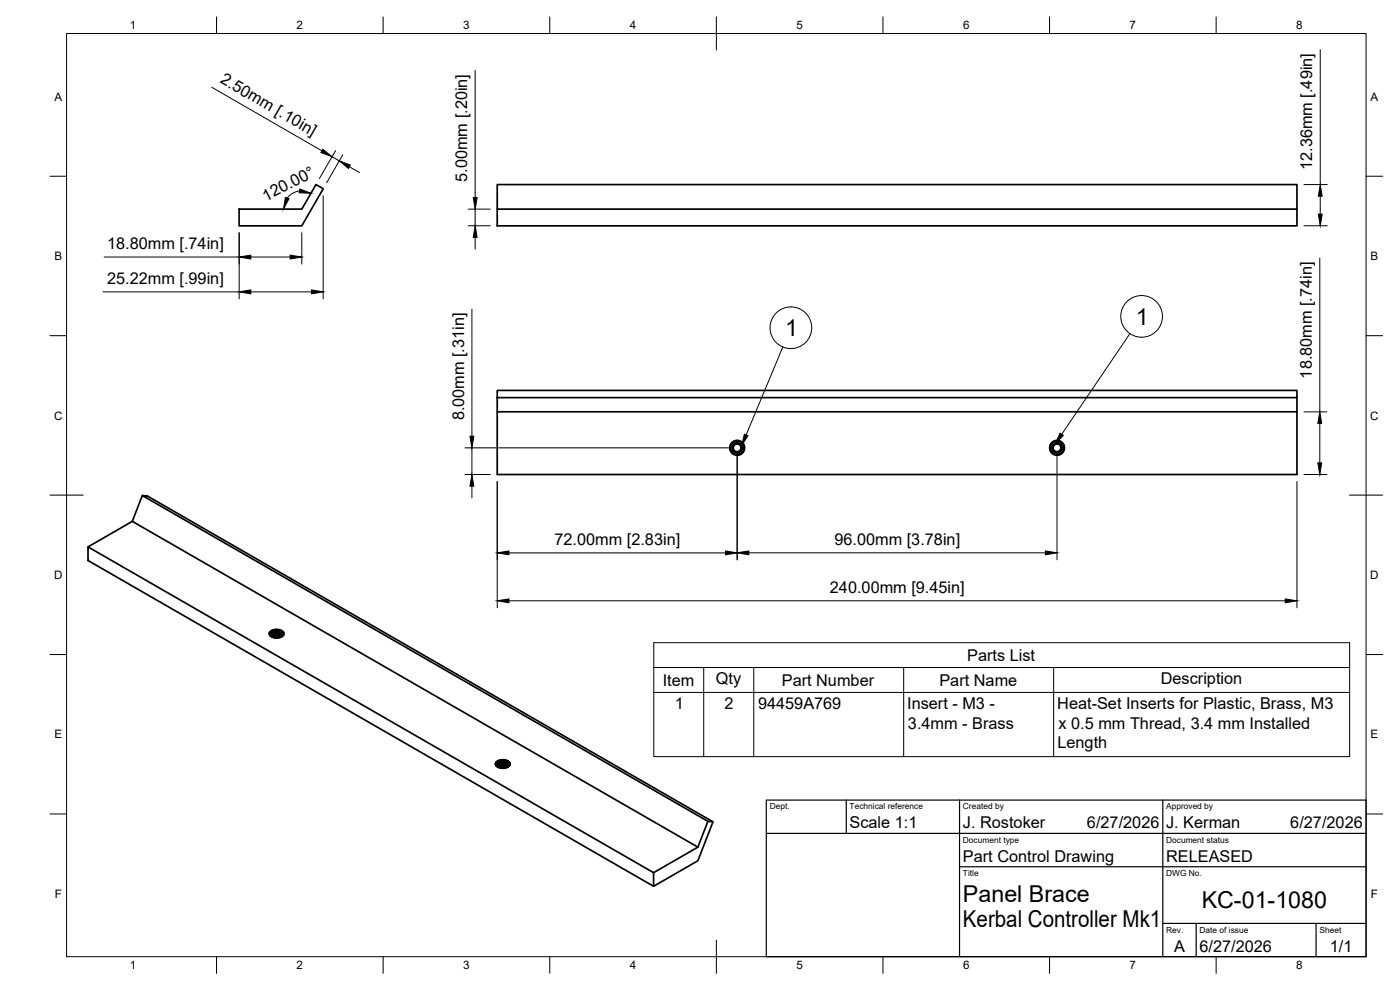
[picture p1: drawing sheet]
<svg xmlns="http://www.w3.org/2000/svg" width="420mm" height="297mm" viewBox="0 0 420 297" stroke-linecap="round" stroke-linejoin="round" font-family="sans-serif">
<!-- layer: Visible -->
<g fill="none" stroke="#000" stroke-width=".51">
<path d="M71.8 62.7h18.8l4.2-7.3 2.2 1.2-6.4 11.2h-18.8zM149.2 62.7h240v5.1h-240zM149.2 62.7v-7.3h240v7.3M149.2 117.1h240v2.2h-240zM149.2 119.3v4.3h240v18.8h-240v-18.8M389.2 119.3v4.3M222.3 134.9l-.7 .6M222.6 134.9l-.4 .6-.6 .3-1.3-.3-.4-1.1 .2-.7 .4-.4 .9-.2 .9 .6v1.2l.1-.8-.6-.8h-1l-.7 .6-.1 .6 .4 .7 .5 .3h.7M222.6 134.9v-1.2l-.1 1.2-.9 .6M318.3 134.9v-1.1l-.7-.7-1.2 .2-.5 .7 .1 1 .5 .6 .9 .2 .7-.3a1.44 1.44 0 0 0 .5-1.8l-.1 1.2-.9 .6M318.3 134.9l.1-.7-.4-.7-1-.3-.6 .3-.3 .7 .1 .7 .6 .6h.8M318.3 134.9l-.7 .6"/>
<path d="M39.7 156.4l-13.3 7.7M42.7 148.7l-3 7.7 169.7 97.8-13.2 7.6M26.4 164.1l169.8 97.7v4.1l-169.8-97.7zM81.1 189.5a2.82 2.82 0 0 1 4.1 .5 2.34 2.34 0 0 1-3.4 1.2l-.9-.7-.1-.5zM81.2 189.6a2.63 2.63 0 0 1 3.8 .4 1.79 1.79 0 0 1-2.5 1.3 1.15 1.15 0 0 1-1.2-.5 1.15 1.15 0 0 1-.1-1.2zM81.6 189.7a2.01 2.01 0 0 1 2.9 .3 1.72 1.72 0 0 1-2.9 .5zM81.8 190.5l.4-.4 .7-.1 .9 .2 .3 .4M81.9 190.7l1.1-.4 1 .5-.9-.4zM82.2 190.9h1.5h-1.5M82.4 190.9h1M82.4 190.5h1M82.4 190.1h1"/>
<path d="M83.7 189.7l-1.1-.1-.7 .2M84.2 190.6l-.5-.5-.9-.2-.9 .4v.5l-.3-.6 .6-.5 1.3-.1 .7 .6-.3 .6M84.4 190.5l-.4 .3M84.4 190.4l-.3 .4M148.9 228.6a2.82 2.82 0 0 1 4.2 .5 2.34 2.34 0 0 1-3.4 1.2l-.9-.7-.1-.5zM149.1 228.7a2.63 2.63 0 0 1 3.8 .4 1.79 1.79 0 0 1-2.5 1.2 1.15 1.15 0 0 1-1.2-.4 1.15 1.15 0 0 1-.1-1.2zM149.5 228.8a2.01 2.01 0 0 1 2.9 .3 1.72 1.72 0 0 1-2.9 .5zM149.7 229.6l.5-.4 .8-.1 .6 .2 .4 .4-.4-.5-.7-.2-1 .3-.2 .2 .1 .4-.3-.4 .4-.6 1.1-.2 1.1 .5v.4l-.3 .3M149.8 229.8l.5-.3h.7l.9 .4M149.8 229.8l1.2-.3 .9 .4M150.1 230l.9-.1 .6 .1M150.1 230h1.4"/>
<path d="M150.2 230h1.1M150.2 229.6h1.1M150.2 229.2h1.1M151.6 228.8l-1-.1-.8 .2M152 229.9l.3-.3zM209.4 254.2l3-7.8-169.7-97.7 1.5 .1 169.8 97.8-4.6 11.7-13.2 7.6M212.4 246.4l1.6 .2"/>
<circle cx="221.2" cy="134.4" r="1.53"/>
<circle cx="221.2" cy="134.4" r="2.21"/>
<circle cx="221.2" cy="134.4" r="2"/>
<circle cx="317.2" cy="134.4" r="1.53"/>
<circle cx="317.2" cy="134.4" r="2.21"/>
<circle cx="317.2" cy="134.4" r="2"/>
</g>
<!-- layer: BORDER -->
<g fill="none" stroke="#000" stroke-width=".3">
<path d="M20 10.1h390v276.9h-390zM65 5.1v5M115 5.1v5M165 5.1v5M215 5.1v10M265 5.1v5M315 5.1v5M365 5.1v5M15 52.9h5M410 52.9h5M15 100.7h5M410 100.7h5"/>
<path d="M15 148.6h10M405 148.6h10M15 196.4h5M410 196.4h5M15 244.2h5M410 244.2h5M65 287v5M115 287v5M165 287v5M215 282.1v9.9M265 287v5M315 287v5"/>
<path d="M365 287v5"/>
</g>
<!-- layer: TITLEBLOCK -->
<path d="M230 240.1h180v46.9h-180zM230 250h180M254 240.1v9.9M288 240.1v46.9M349 240.1v46.9M288 260.1h122M349 277.1h61M359 277.1v9.9M395 277.1v9.9" fill="none" stroke="#000" stroke-width=".36"/>
<!-- layer: FD_Dimensions -->
<g fill="none" stroke="#000" stroke-width=".3">
<path d="M396.2 14.9v40.5M63.6 26.2l33 19.1M142.6 21.1v38.2M89.9 57.3l-1.8 .5-1.9 1.6M97 58.7v31M99.7 47l2.1 1.3M100.7 45.2l-4.8 8.4M102.9 46.4l-4.9 8.4M104.8 50l3.1 1.8M391.3 55.4h7M396.2 58.9v5.3M31.3 77.1h40.5"/>
<path d="M71.8 69.8v19.9M75.3 77.1h11.8M90.6 69.8v9.4M140.5 67.7h6.6M140.5 62.7h6.6M142.6 62.7v5M142.6 71.2v3.5M391.3 67.7h7M396.1 77.4v46.2M30.9 87.6h40.9M75.3 87.6h18.2M141.6 92.8v38.1"/>
<path d="M139.5 134.4h79.6M141.6 134.4v8M221.2 136.5v31.5M317.2 136.5v31.5M391.3 123.6h6.9M396.1 127.1v11.8M139.5 142.4h7.6M141.6 145.9v3.5M149.2 144.5v37.9M389.2 144.5v37.9M391.3 142.4h6.9M152.7 165.9h65"/>
<path d="M224.7 165.9h89M152.7 180.3h233"/>
</g>
<g fill="#000" stroke="#000" stroke-width=".3">
<path d="M85.6 59.2l1.1 .4-1.6 3.1zM90 56.7l3.3 1.3-3.5-.1zM96.9 44.8l2.8 2.2-3.4-1.2zM101.8 48.3l3.3 1.2-.5 1zM142 59.3h1.2l-.6 3.4zM396.2 55.4l.6 3.5h-1.2zM71.8 77.1l3.5-.6v1.2zM87.1 76.5l3.5 .6-3.5 .6zM142.6 67.7l.6 3.5h-1.2zM395.6 64.2h1.2l-.6 3.5zM71.8 87.6l3.5-.6v1.2zM93.5 87l3.5 .6-3.5 .6z"/>
<path d="M141 130.9h1.2l-.6 3.5zM395.5 138.9h1.2l-.6 3.5zM396.1 123.6l.6 3.5h-1.2zM141.6 142.4l.6 3.5h-1.2zM149.2 165.9l3.5-.6v1.2zM149.2 180.3l3.5-.6v1.2zM217.7 165.3l3.5 .6-3.5 .6zM221.2 165.9l3.5-.6v1.2zM313.7 165.3l3.5 .6-3.5 .6zM385.7 179.7l3.5 .6-3.5 .6z"/>
</g>
<!-- layer: Parts Lists -->
<path d="M196.2 192.8h208.8v34.2h-208.8zM196.2 200.3h208.8M196.2 207.8h208.8M211.2 200.3v26.7M226.2 200.3v26.7M271.2 200.3v26.7M316.2 200.3v26.7" fill="none" stroke="#000" stroke-width=".3"/>
<!-- layer: Balloons -->
<g fill="none" stroke="#000" stroke-width=".3">
<circle cx="237.4" cy="98.3" r="6.3"/>
<circle cx="342.6" cy="94.9" r="6.3"/>
</g>
<!-- layer: 0 -->
<path d="M223.4 130.3l1.1 .4-1.9 3zM318.1 130l1 .6-2.4 2.6z" fill="#000" stroke="#000" stroke-width=".3"/>
<path d="M234.9 104.1l-11 26.4M339.1 100.1l-20.5 30.2" fill="none" stroke="#000" stroke-width=".3"/>
<g font-size="7">
<text x="235.6" y="100.9">1</text>
<text x="340.9" y="97.5">1</text>
<text x="289" y="270.6">Panel Brace</text>
<text x="360.6" y="272.3">KC-01-1080</text>
<text x="289" y="278.1">Kerbal Controller Mk1</text>
</g>
<g font-size="4.9">
<text x="65.8" y="24.8" transform="rotate(30 65.8 24.8)">2.50mm [.10in]</text>
<text x="393.8" y="51" transform="rotate(-90 393.8 51)">12.36mm [.49in]</text>
<text x="140.2" y="54.6" transform="rotate(-90 140.2 54.6)">5.00mm [.20in]</text>
<text x="79.8" y="60.5" transform="rotate(-27 79.8 60.5)">120.00°</text>
<text x="32.1" y="74.7">18.80mm [.74in]</text>
<text x="32.1" y="85.2">25.22mm [.99in]</text>
<text x="393.7" y="113.6" transform="rotate(-90 393.7 113.6)">18.80mm [.74in]</text>
<text x="139.3" y="126.2" transform="rotate(-90 139.3 126.2)">8.00mm [.31in]</text>
<text x="166.4" y="163.5">72.00mm [2.83in]</text>
<text x="250.4" y="163.5">96.00mm [3.78in]</text>
<text x="249.1" y="177.9">240.00mm [9.45in]</text>
<text x="290.3" y="198.3">Parts List</text>
<text x="198.9" y="205.7">Item</text>
<text x="214.8" y="205.3">Qty</text>
<text x="234.6" y="205.7">Part Number</text>
<text x="281.9" y="205.7">Part Name</text>
<text x="348.4" y="205.3">Description</text>
<text x="202.5" y="212.7">1</text>
<text x="217.4" y="212.7">2</text>
<text x="227.5" y="212.8">94459A769</text>
<text x="272.2" y="212.8">Insert - M3 -</text>
<text x="317.3" y="212.8">Heat-Set Inserts for Plastic, Brass, M3</text>
<text x="272.5" y="218.6">3.4mm - Brass</text>
<text x="317.7" y="218.7">x 0.5 mm Thread, 3.4 mm Installed</text>
<text x="317.4" y="224.5">Length</text>
<text x="255" y="248.5">Scale 1:1</text>
<text x="289" y="248.5">J. Rostoker</text>
<text x="326.2" y="248.5">6/27/2026</text>
<text x="350" y="248.5">J. Kerman</text>
<text x="387.2" y="248.5">6/27/2026</text>
<text x="289" y="258.6">Part Control Drawing</text>
<text x="350" y="258.6">RELEASED</text>
<text x="352.3" y="285.7">A</text>
<text x="360" y="285.5">6/27/2026</text>
<text x="399.1" y="285.7">1/1</text>
</g>
<g font-size="3.5">
<text x="39" y="8.8">1</text>
<text x="89" y="8.8">2</text>
<text x="139" y="8.8">3</text>
<text x="189" y="8.8">4</text>
<text x="239" y="8.8">5</text>
<text x="289" y="8.8">6</text>
<text x="339" y="8.8">7</text>
<text x="389" y="8.8">8</text>
<text x="16.3" y="30.2">A</text>
<text x="411.3" y="30.2">A</text>
<text x="16.3" y="78">B</text>
<text x="411.3" y="78">B</text>
<text x="16.2" y="125.9">C</text>
<text x="411.2" y="125.9">C</text>
<text x="16.2" y="173.7">D</text>
<text x="411.2" y="173.7">D</text>
<text x="16.3" y="221.6">E</text>
<text x="411.3" y="221.6">E</text>
<text x="16.4" y="269.4">F</text>
<text x="411.4" y="269.4">F</text>
<text x="39" y="290.8">1</text>
<text x="89" y="290.8">2</text>
<text x="139" y="290.8">3</text>
<text x="189" y="290.8">4</text>
<text x="239" y="290.8">5</text>
<text x="289" y="290.8">6</text>
<text x="339" y="290.8">7</text>
<text x="389" y="290.8">8</text>
</g>
<g font-size="2.5">
<text x="231" y="242.9">Dept.</text>
<text x="255" y="242.9">Technical reference</text>
<text x="289" y="242.9">Created by</text>
<text x="350" y="242.9">Approved by</text>
<text x="289" y="252.8">Document type</text>
<text x="350" y="252.8">Document status</text>
<text x="289" y="262.9">Title</text>
<text x="350" y="262.9">DWG No.</text>
<text x="350" y="279.9">Rev.</text>
<text x="360" y="279.9">Date of issue</text>
<text x="396" y="279.9">Sheet</text>
</g>
</svg>
